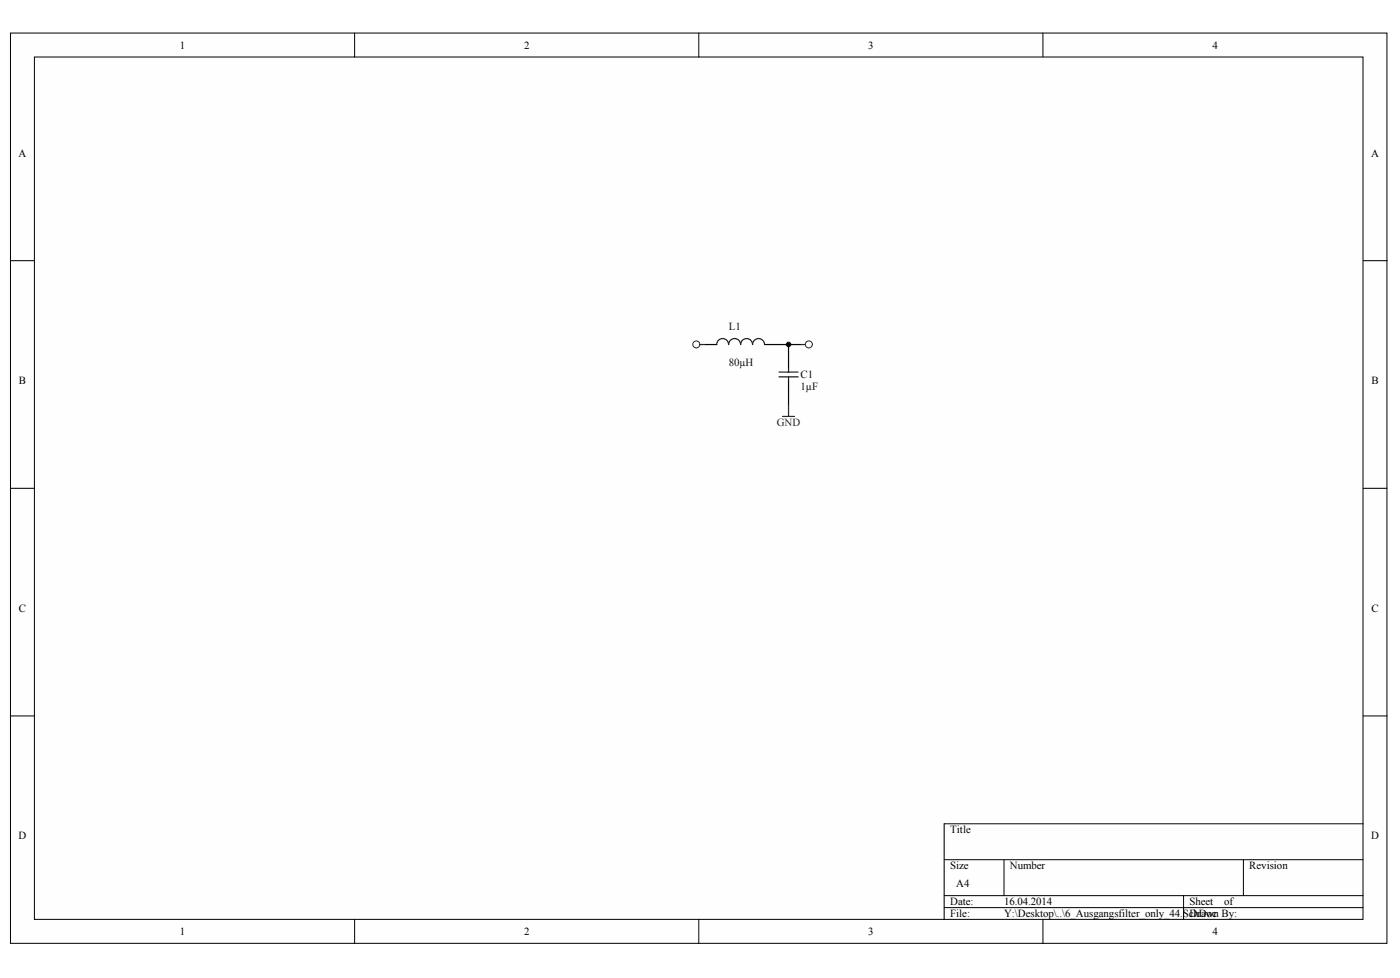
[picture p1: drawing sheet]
<svg xmlns="http://www.w3.org/2000/svg" width="288mm" height="201mm" viewBox="0 0 288 201" stroke-linecap="round" stroke-linejoin="round" font-family="sans-serif">
<g fill="#fefefe" stroke="#000" stroke-width=".21">
<path d="M2.2 6.8h283v187.2h-283z"/>
<path d="M7.1 11.7h273.2v177.3h-273.2z"/>
</g>
<g fill="none" stroke="#000" stroke-width=".21">
<path d="M72.9 6.8v4.9M143.7 6.8v4.9M214.4 6.8v4.9M2.2 53.6h4.9M280.3 53.6h4.9M2.2 100.4h4.9M280.3 100.4h4.9M2.2 147.2h4.9M280.3 147.2h4.9M194.1 176.8h86.2M206.4 176.8v7.4M255.7 176.8v7.4"/>
<path d="M280.3 169.4h-86.2v19.7M72.9 189.1v4.9M143.7 189.1v4.9M194.1 184.2h86.2M194.1 186.6h86.2M214.4 189.1v4.9M243.4 184.2v4.9"/>
</g>
<path d="M144.9 70.8h2.5M157.2 70.8h2.5M162.1 73.3v2.5M162.1 78.2v2.5" fill="none" stroke="#000" stroke-width=".25"/>
<path d="M149.8 70.8a1.22 1.22 0 0 0-1.2-1.2 1.22 1.22 0 0 0-1.2 1.2M152.3 70.8a1.22 1.22 0 0 0-1.2-1.2 1.22 1.22 0 0 0-1.3 1.2M154.7 70.8a1.22 1.22 0 0 0-1.2-1.2 1.22 1.22 0 0 0-1.2 1.2M157.2 70.8a1.22 1.22 0 0 0-1.2-1.2 1.22 1.22 0 0 0-1.2 1.2M160.2 76.5h3.9M160.2 77.5h3.9M162.1 75.8v.7M162.1 77.5v.7" fill="none" stroke="#1c1c1c" stroke-width=".25"/>
<path d="M143.9 70.8h1M164.6 70.8h1M160.9 85.6h2.5M162.1 83.2v2.4" fill="none" stroke="#262626" stroke-width=".25"/>
<path d="M159.7 70.8h4.9M162.1 70.8v2.5M162.1 80.7v2.5" fill="none" stroke="#0e0e0e" stroke-width=".25"/>
<circle cx="162.1" cy="70.8" r=".47" fill="#0e0e0e" stroke="#0e0e0e" stroke-width=".21"/>
<g fill="none" stroke="#262626" stroke-width=".21">
<circle cx="143.2" cy="70.8" r=".72"/>
<circle cx="166.3" cy="70.8" r=".72"/>
</g>
<g font-size="2.2">
<text x="37" y="10">1</text>
<text x="107.8" y="10">2</text>
<text x="178.5" y="10">3</text>
<text x="249.3" y="10">4</text>
<text x="3.8" y="32.2">A</text>
<text x="282" y="32.2">A</text>
<text x="3.9" y="79">B</text>
<text x="282" y="79">B</text>
<text x="3.9" y="125.8">C</text>
<text x="282" y="125.8">C</text>
<text x="3.8" y="172.6">D</text>
<text x="195.4" y="171.4">Title</text>
<text x="282" y="172.6">D</text>
<text x="195.4" y="178.7">Size</text>
<text x="207.7" y="178.7">Number</text>
<text x="256.9" y="178.7">Revision</text>
<text x="196.6" y="182.4">A4</text>
<text x="195.4" y="186.1">Date:</text>
<text x="195.4" y="188.6">File:</text>
<text x="206.4" y="186.1">16.04.2014</text>
<text x="206.4" y="188.6">Y:\Desktop\..\6_Ausgangsfilter_only_44.ScDrawn By:</text>
<text x="244.6" y="186.1">Sheet</text>
<text x="245.4" y="188.6">hDoc</text>
<text x="251.7" y="186.1">of</text>
<text x="37" y="192.3">1</text>
<text x="107.8" y="192.3">2</text>
<text x="178.5" y="192.3">3</text>
<text x="249.3" y="192.3">4</text>
</g>
<g font-size="2.2" fill="#0e0e0e">
<text x="149.8" y="67.9">L1</text>
<text x="149.8" y="75.3">80µH</text>
<text x="164.6" y="77.7">C1</text>
<text x="164.6" y="80.2">1µF</text>
</g>
<text font-size="2.2" fill="#262626" x="159.7" y="87.6">GND</text>
</svg>
